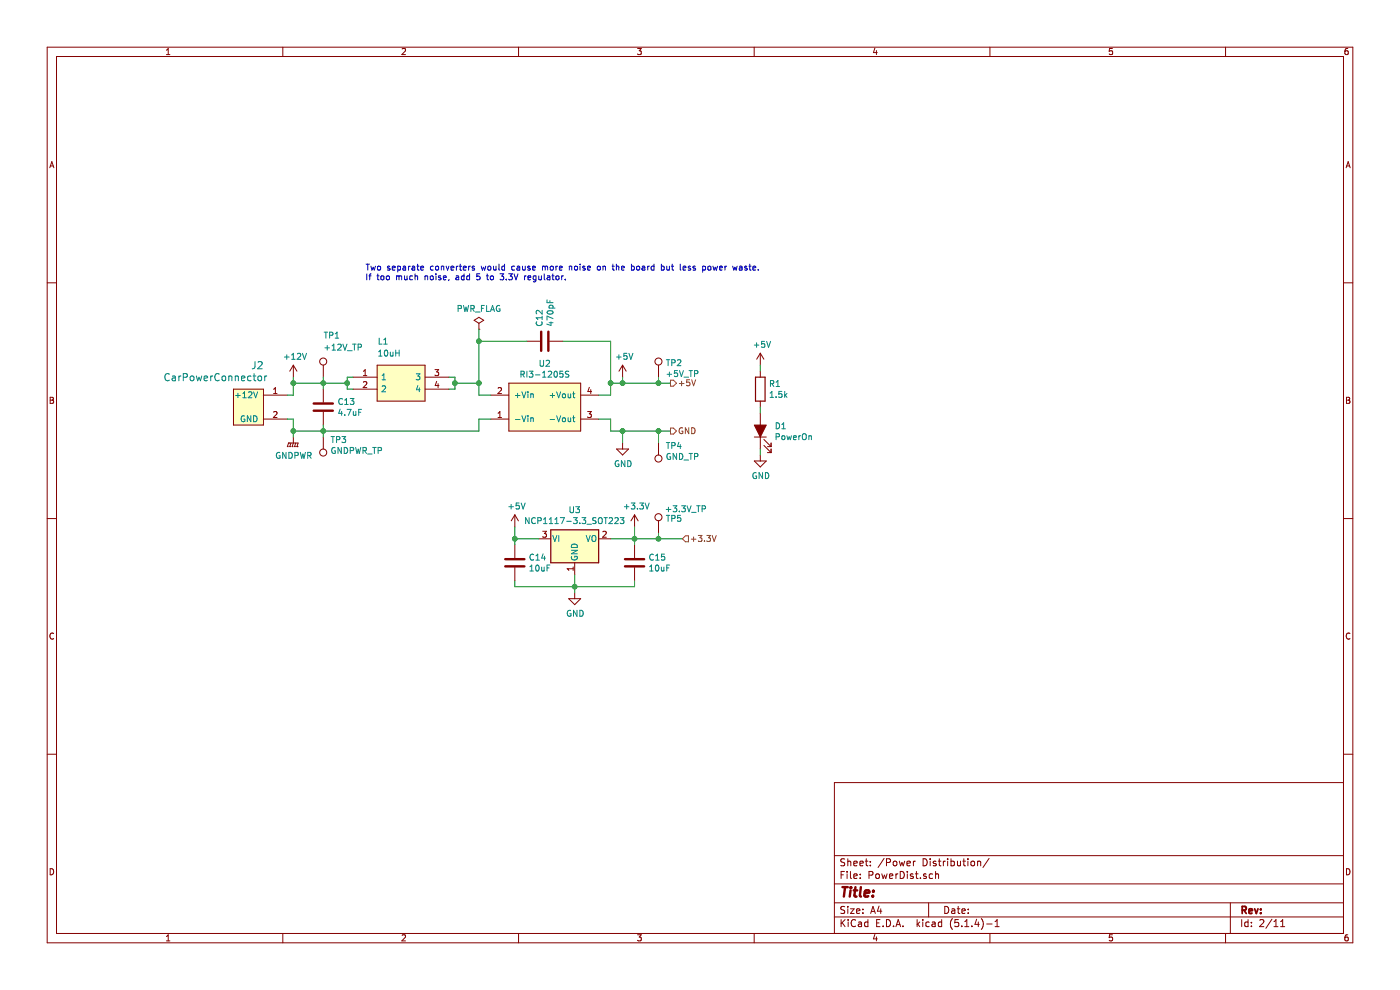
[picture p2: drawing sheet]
EESchema Schematic File Version 4
LIBS:BPSMaster-cache
EELAYER 30 0
EELAYER END
$Descr A4 11693 8268
encoding utf-8
Sheet 2 11
Title ""
Date ""
Rev ""
Comp ""
Comment1 ""
Comment2 ""
Comment3 ""
Comment4 ""
$EndDescr
$Comp
L BPSMaster-rescue:CarPowerConnector-utsvt-connectors J2
U 1 1
P 2100 3400
F 0 "J2" H 2150 3750 60  0000 C CNN
F 1 "CarPowerConnector" H 1800 3650 60  0000 C CNN
F 2 "UTSVT_Connectors:Molex_MicroFit3.0_1x2xP3.00mm_PolarizingPeg_Vertical" H 2100 3400 60  0001 C CNN
F 3 "" H 2100 3400 60  0001 C CNN
	1    2100 3400
	1    0    0    -1  
$EndComp
Wire Wire Line
	2400 3300 2450 3300
Wire Wire Line
	2400 3500 2450 3500
Wire Wire Line
	2450 3500 2450 3600
$Comp
L power:+12V #PWR017
U 1 1
P 2450 3150
F 0 "#PWR017" H 2450 3000 50  0001 C CNN
F 1 "+12V" H 2465 3323 50  0000 C CNN
F 2 "" H 2450 3150 50  0001 C CNN
F 3 "" H 2450 3150 50  0001 C CNN
	1    2450 3150
	1    0    0    -1  
$EndComp
Connection ~ 2450 3600
Wire Wire Line
	2450 3600 2450 3650
$Comp
L Device:C C13
U 1 1
P 2700 3400
F 0 "C13" H 2818 3446 50  0000 L CNN
F 1 "4.7uF" H 2818 3355 50  0000 L CNN
F 2 "Capacitor_SMD:C_0805_2012Metric" H 2738 3250 50  0001 C CNN
F 3 "~" H 2700 3400 50  0001 C CNN
	1    2700 3400
	1    0    0    -1  
$EndComp
Wire Wire Line
	2450 3600 2700 3600
Wire Wire Line
	2450 3150 2450 3200
Wire Wire Line
	2450 3200 2700 3200
Connection ~ 2450 3200
Wire Wire Line
	2450 3200 2450 3300
Wire Wire Line
	2700 3250 2700 3200
Connection ~ 2700 3200
Wire Wire Line
	2700 3550 2700 3600
Connection ~ 2700 3600
Wire Wire Line
	5200 3700 5200 3600
Connection ~ 5200 3600
$Comp
L Device:C C12
U 1 1
P 4550 2850
F 0 "C12" H 4668 2896 50  0000 L CNN
F 1 "470pF" H 4668 2805 50  0000 L CNN
F 2 "Capacitor_SMD:C_2220_5650Metric" H 4588 2700 50  0001 C CNN
F 3 "~" H 4550 2850 50  0001 C CNN
F 4 "4kV" H 4550 2850 50  0001 C CNN "Rating"
	1    4550 2850
	0    -1   -1   0   
$EndComp
Wire Wire Line
	5500 3600 5200 3600
Wire Wire Line
	5200 3150 5200 3200
Text HLabel 5600 3600 2    50   Output ~ 0
GND
Wire Wire Line
	5600 3600 5500 3600
Connection ~ 5500 3600
Text Notes 3050 2350 0    50   ~ 0
Two separate converters would cause more noise on the board but less power waste.\nIf too much noise, add 5 to 3.3V regulator.\n
Text HLabel 5600 3200 2    50   Output ~ 0
+5V
$Comp
L power:+5V #PWR018
U 1 1
P 5200 3150
F 0 "#PWR018" H 5200 3000 50  0001 C CNN
F 1 "+5V" H 5215 3323 50  0000 C CNN
F 2 "" H 5200 3150 50  0001 C CNN
F 3 "" H 5200 3150 50  0001 C CNN
	1    5200 3150
	1    0    0    -1  
$EndComp
$Comp
L Connector:TestPoint TP1
U 1 1
P 2700 3150
F 0 "TP1" H 2700 3500 50  0000 L CNN
F 1 "+12V_TP" H 2700 3400 50  0000 L CNN
F 2 "TestPoint:TestPoint_Keystone_5005-5009_Compact" H 2900 3150 50  0001 C CNN
F 3 "~" H 2900 3150 50  0001 C CNN
	1    2700 3150
	1    0    0    -1  
$EndComp
Wire Wire Line
	2700 3150 2700 3200
$Comp
L Connector:TestPoint TP2
U 1 1
P 5500 3150
F 0 "TP2" H 5558 3270 50  0000 L CNN
F 1 "+5V_TP" H 5558 3179 50  0000 L CNN
F 2 "TestPoint:TestPoint_Keystone_5005-5009_Compact" H 5700 3150 50  0001 C CNN
F 3 "~" H 5700 3150 50  0001 C CNN
	1    5500 3150
	1    0    0    -1  
$EndComp
Wire Wire Line
	5500 3150 5500 3200
$Comp
L Connector:TestPoint TP4
U 1 1
P 5500 3700
F 0 "TP4" H 5442 3727 50  0000 R CNN
F 1 "GND_TP" H 5442 3818 50  0000 R CNN
F 2 "TestPoint:TestPoint_Keystone_5005-5009_Compact" H 5700 3700 50  0001 C CNN
F 3 "~" H 5700 3700 50  0001 C CNN
	1    5500 3700
	-1   0    0    1   
$EndComp
Wire Wire Line
	5500 3700 5500 3600
$Comp
L power:GND #PWR021
U 1 1
P 6350 3800
F 0 "#PWR021" H 6350 3550 50  0001 C CNN
F 1 "GND" H 6355 3627 50  0000 C CNN
F 2 "" H 6350 3800 50  0001 C CNN
F 3 "" H 6350 3800 50  0001 C CNN
	1    6350 3800
	1    0    0    -1  
$EndComp
$Comp
L Device:LED_ALT D1
U 1 1
P 6350 3600
F 0 "D1" V 6388 3482 50  0000 R CNN
F 1 "PowerOn" V 6297 3482 50  0000 R CNN
F 2 "LED_SMD:LED_0805_2012Metric" H 6350 3600 50  0001 C CNN
F 3 "~" H 6350 3600 50  0001 C CNN
F 4 "Green" V 6350 3600 50  0001 C CNN "Color"
F 5 "APTD2012LCGCK" V 6350 3600 50  0001 C CNN "P/N"
	1    6350 3600
	0    -1   -1   0   
$EndComp
$Comp
L Device:R R1
U 1 1
P 6350 3250
F 0 "R1" H 6420 3296 50  0000 L CNN
F 1 "1.5k" H 6420 3205 50  0000 L CNN
F 2 "Resistor_SMD:R_0805_2012Metric" V 6280 3250 50  0001 C CNN
F 3 "~" H 6350 3250 50  0001 C CNN
	1    6350 3250
	1    0    0    -1  
$EndComp
Wire Wire Line
	6350 3800 6350 3750
Wire Wire Line
	6350 3450 6350 3400
$Comp
L power:+5V #PWR016
U 1 1
P 6350 3050
F 0 "#PWR016" H 6350 2900 50  0001 C CNN
F 1 "+5V" H 6365 3223 50  0000 C CNN
F 2 "" H 6350 3050 50  0001 C CNN
F 3 "" H 6350 3050 50  0001 C CNN
	1    6350 3050
	1    0    0    -1  
$EndComp
Wire Wire Line
	6350 3050 6350 3100
$Comp
L power:GND #PWR020
U 1 1
P 5200 3700
F 0 "#PWR020" H 5200 3450 50  0001 C CNN
F 1 "GND" H 5205 3527 50  0000 C CNN
F 2 "" H 5200 3700 50  0001 C CNN
F 3 "" H 5200 3700 50  0001 C CNN
	1    5200 3700
	1    0    0    -1  
$EndComp
$Comp
L power:GNDPWR #PWR019
U 1 1
P 2450 3650
F 0 "#PWR019" H 2450 3450 50  0001 C CNN
F 1 "GNDPWR" H 2454 3496 50  0000 C CNN
F 2 "" H 2450 3600 50  0001 C CNN
F 3 "" H 2450 3600 50  0001 C CNN
	1    2450 3650
	1    0    0    -1  
$EndComp
$Comp
L power:+5V #PWR022
U 1 1
P 4300 4400
F 0 "#PWR022" H 4300 4250 50  0001 C CNN
F 1 "+5V" H 4315 4573 50  0000 C CNN
F 2 "" H 4300 4400 50  0001 C CNN
F 3 "" H 4300 4400 50  0001 C CNN
	1    4300 4400
	1    0    0    -1  
$EndComp
$Comp
L Regulator_Linear:LD1117S33TR_SOT223 U3
U 1 1
P 4800 4500
F 0 "U3" H 4800 4742 50  0000 C CNN
F 1 "NCP1117-3.3_SOT223" H 4800 4651 50  0000 C CNN
F 2 "Package_TO_SOT_SMD:SOT-223-3_TabPin2" H 4800 4700 50  0001 C CNN
F 3 "http://www.onsemi.com/pub_link/Collateral/NCP1117-D.PDF" H 4900 4250 50  0001 C CNN
	1    4800 4500
	1    0    0    -1  
$EndComp
$Comp
L Device:C C14
U 1 1
P 4300 4700
F 0 "C14" H 4415 4746 50  0000 L CNN
F 1 "10uF" H 4415 4655 50  0000 L CNN
F 2 "Capacitor_SMD:C_0805_2012Metric" H 4338 4550 50  0001 C CNN
F 3 "~" H 4300 4700 50  0001 C CNN
	1    4300 4700
	1    0    0    -1  
$EndComp
$Comp
L Device:C C15
U 1 1
P 5300 4700
F 0 "C15" H 5415 4746 50  0000 L CNN
F 1 "10uF" H 5415 4655 50  0000 L CNN
F 2 "Capacitor_SMD:C_0805_2012Metric" H 5338 4550 50  0001 C CNN
F 3 "~" H 5300 4700 50  0001 C CNN
	1    5300 4700
	1    0    0    -1  
$EndComp
Wire Wire Line
	4500 4500 4300 4500
Wire Wire Line
	4300 4500 4300 4550
Wire Wire Line
	5100 4500 5300 4500
Wire Wire Line
	5300 4500 5300 4550
$Comp
L power:GND #PWR024
U 1 1
P 4800 4950
F 0 "#PWR024" H 4800 4700 50  0001 C CNN
F 1 "GND" H 4805 4777 50  0000 C CNN
F 2 "" H 4800 4950 50  0001 C CNN
F 3 "" H 4800 4950 50  0001 C CNN
	1    4800 4950
	1    0    0    -1  
$EndComp
Wire Wire Line
	4300 4850 4300 4900
Wire Wire Line
	4300 4900 4800 4900
Wire Wire Line
	5300 4900 5300 4850
Wire Wire Line
	4800 4800 4800 4900
Connection ~ 4800 4900
Wire Wire Line
	4800 4900 5300 4900
Wire Wire Line
	4800 4900 4800 4950
Wire Wire Line
	4300 4400 4300 4500
Connection ~ 4300 4500
$Comp
L power:+3.3V #PWR023
U 1 1
P 5300 4400
F 0 "#PWR023" H 5300 4250 50  0001 C CNN
F 1 "+3.3V" H 5315 4573 50  0000 C CNN
F 2 "" H 5300 4400 50  0001 C CNN
F 3 "" H 5300 4400 50  0001 C CNN
	1    5300 4400
	1    0    0    -1  
$EndComp
Wire Wire Line
	5300 4400 5300 4500
Connection ~ 5300 4500
Text HLabel 5700 4500 2    50   Input ~ 0
+3.3V
Wire Wire Line
	5700 4500 5500 4500
$Comp
L Connector:TestPoint TP5
U 1 1
P 5500 4450
F 0 "TP5" H 5558 4570 50  0000 L CNN
F 1 "+3.3V_TP" H 5550 4650 50  0000 L CNN
F 2 "TestPoint:TestPoint_Keystone_5005-5009_Compact" H 5700 4450 50  0001 C CNN
F 3 "~" H 5700 4450 50  0001 C CNN
	1    5500 4450
	1    0    0    -1  
$EndComp
Wire Wire Line
	5500 4450 5500 4500
Connection ~ 5500 4500
Wire Wire Line
	5500 4500 5300 4500
$Comp
L BPSMaster-rescue:RI3-1205S-utsvt-power-regulators U2
U 1 1
P 4550 3200
F 0 "U2" H 4550 3365 50  0000 C CNN
F 1 "RI3-1205S" H 4550 3274 50  0000 C CNN
F 2 "UTSVT_ICs:RI3_DC_Converter" H 4550 3200 50  0001 C CNN
F 3 "" H 4550 3200 50  0001 C CNN
	1    4550 3200
	1    0    0    -1  
$EndComp
Wire Wire Line
	4000 3600 4000 3500
Wire Wire Line
	4000 3500 4100 3500
Wire Wire Line
	4000 3200 4000 3300
Wire Wire Line
	4000 3300 4100 3300
Wire Wire Line
	5000 3300 5100 3300
Wire Wire Line
	5100 3300 5100 3200
Wire Wire Line
	5000 3500 5100 3500
Wire Wire Line
	5100 3500 5100 3600
Connection ~ 4000 3200
Wire Wire Line
	5100 3600 5200 3600
Wire Wire Line
	5100 3200 5200 3200
Connection ~ 5200 3200
Wire Wire Line
	5200 3200 5500 3200
Connection ~ 5500 3200
Wire Wire Line
	5500 3200 5600 3200
Wire Wire Line
	4000 2850 4400 2850
Wire Wire Line
	4000 2850 4000 3200
Wire Wire Line
	4700 2850 5100 2850
Wire Wire Line
	5100 2850 5100 3200
Connection ~ 5100 3200
$Comp
L Connector:TestPoint TP3
U 1 1
P 2700 3650
F 0 "TP3" H 2642 3677 50  0000 R CNN
F 1 "GNDPWR_TP" H 2642 3768 50  0000 R CNN
F 2 "TestPoint:TestPoint_Keystone_5005-5009_Compact" H 2900 3650 50  0001 C CNN
F 3 "~" H 2900 3650 50  0001 C CNN
	1    2700 3650
	-1   0    0    1   
$EndComp
Wire Wire Line
	2700 3650 2700 3600
Wire Wire Line
	3800 3200 4000 3200
Wire Wire Line
	2700 3600 4000 3600
$Comp
L BPSMaster-rescue:SRF0905-100Y-utsvt-bps L1
U 1 1
P 2950 3150
F 0 "L1" H 3200 3450 50  0000 C CNN
F 1 "10uH" H 3250 3350 50  0000 C CNN
F 2 "UTSVT_BPS:SRF0905A" H 2950 3150 50  0001 C CNN
F 3 "~" H 2950 3150 50  0001 C CNN
	1    2950 3150
	1    0    0    -1  
$EndComp
Wire Wire Line
	3800 3200 3800 3150
Wire Wire Line
	3800 3150 3750 3150
Wire Wire Line
	3750 3250 3800 3250
Wire Wire Line
	3800 3250 3800 3200
Connection ~ 3800 3200
Wire Wire Line
	2950 3250 2900 3250
Wire Wire Line
	2900 3250 2900 3200
Wire Wire Line
	2900 3150 2950 3150
Wire Wire Line
	2700 3200 2900 3200
Connection ~ 2900 3200
Wire Wire Line
	2900 3200 2900 3150
$Comp
L power:PWR_FLAG #FLG0101
U 1 1
P 4000 2750
F 0 "#FLG0101" H 4000 2825 50  0001 C CNN
F 1 "PWR_FLAG" H 4000 2923 50  0000 C CNN
F 2 "" H 4000 2750 50  0001 C CNN
F 3 "~" H 4000 2750 50  0001 C CNN
	1    4000 2750
	1    0    0    -1  
$EndComp
Wire Wire Line
	4000 2750 4000 2850
Connection ~ 4000 2850
$EndSCHEMATC
